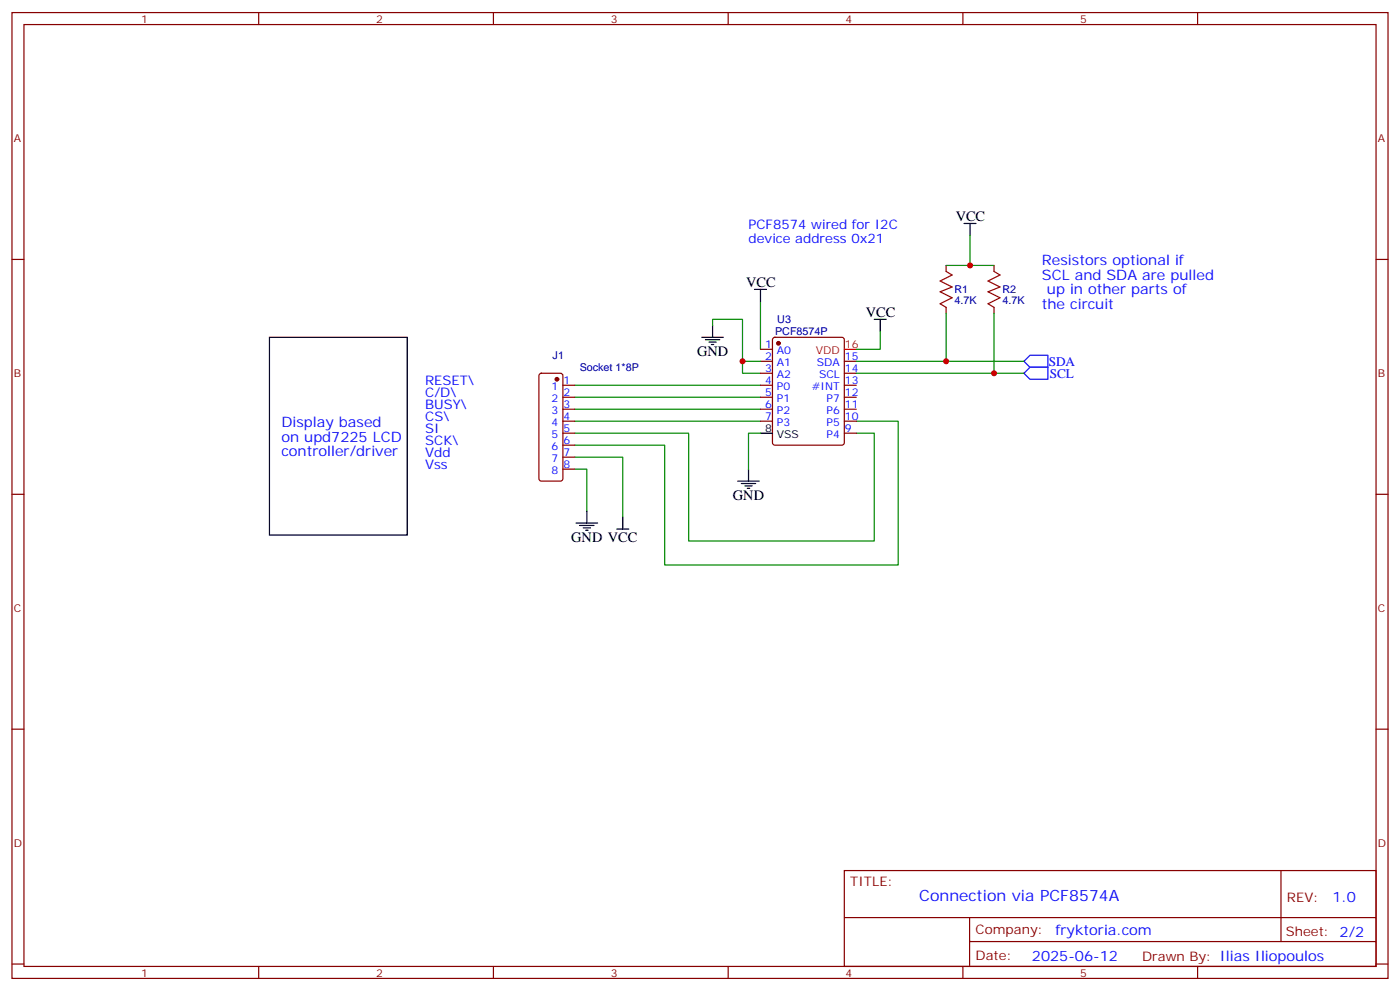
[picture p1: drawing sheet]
<svg xmlns="http://www.w3.org/2000/svg" width="412mm" height="292mm" viewBox="0 0 412 292" stroke-linecap="round" stroke-linejoin="round" font-family="sans-serif">
<g fill="none" stroke="#870000" stroke-width=".35">
<path d="M3.5 3.7h405.4v284.3h-405.4zM7.1 7.2h398.2v277.3h-398.2zM76.2 3.7v3.5M145.3 3.7v3.5M214.5 3.7v3.5M283.6 3.7v3.5M352.8 3.7v3.5M3.5 76.4h3.6M278.7 78.1v1.8M292.8 78.1v1.8M405.3 76.4h3.6M227.8 99.5l.4-.2h19.8l.7 .4v30.7l-.5 .6-20 .1-.6-.5-.1-30.6z"/>
<path d="M278.7 90.5v1.8M292.8 90.5v1.8M159 110.1l.5-.2h5.6l.5 .2 .2 .5v30.3l-.2 .5-.5 .2h-5.6l-.5-.2-.3-.5v-30.3zM165.8 113.4h3.5M165.8 116.9h3.5M224 113.4h3.5M224 116.9h3.5M224 102.8h3.5M224 106.4h3.5M224 109.9h3.5M248.7 113.4h3.5M248.7 116.9h3.5"/>
<path d="M248.7 106.4h3.5M248.7 109.9h3.5M165.8 120.5h3.5M165.8 124h3.5M165.8 127.5h3.5M165.8 131.1h3.5M165.8 134.6h3.5M165.8 138.1h3.5M224 120.5h3.5M224 124h3.5M248.7 120.5h3.5M248.7 124h3.5"/>
<path d="M248.7 127.5h3.5M3.5 145.5h3.6M405.3 145.5h3.6M3.5 214.7h3.6M405.3 214.7h3.6M248.7 256.3h156.6v28.2h-156.6zM377.3 256.3v20.9M248.7 270.1h156.5M285.6 277.2h119.6M285.6 270.1v14.2M3.5 283.8h3.6M76.2 284.5v3.5"/>
<path d="M145.3 284.5v3.5M214.5 284.5v3.5M283.6 284.5v3.5M352.8 284.5v3.5M405.3 283.8h3.6"/>
</g>
<g fill="none" stroke="#000" stroke-width=".35">
<path d="M284 65.8h3.5M285.8 65.8v3.5M79.4 99.3h40.5v58.2h-40.5zM206.7 99.3h6.4M209.9 95.8v3.5M222.2 85.2h3.6M224 85.2v3.5M257.5 94h3.6M259.3 94v3.5M207.8 100h4.2M208.8 100.7h2.2M209.5 101.4h.8"/>
<path d="M220.5 138.1v3.5M224 127.5h3.5M169.7 154h6.3M170.7 154.7h4.3M171.8 155.4h2.1M172.5 156.1h.7M172.9 150.5v3.5M181.7 155.8h3.5M183.4 152.2v3.6M217.3 141.6h6.4M218.4 142.3h4.2M219.4 143.1h2.1"/>
<path d="M220.1 143.8h.7"/>
</g>
<g fill="none" stroke="#008700" stroke-width=".35">
<path d="M278.7 78.1h14.1M285.8 69.3v8.8M209.9 95.8v-1.8h8.8v12.4h5.3M224 88.7v14.1M259.3 97.5v5.3h-7.1M278.7 92.3v14.1M292.8 92.3v17.6M169.3 116.9h54.7M169.3 113.4h54.7M218.7 106.4v3.5h5.3M252.2 106.4h49.4M252.2 109.9h49.4"/>
<path d="M169.3 127.5h33.5v31.8h54.7v-31.8h-5.3M169.3 134.6h14.1v17.6M169.3 138.1h3.6v12.4M169.3 124h54.7M169.3 120.5h54.7M224 127.5h-3.5v10.6M252.2 124h12.4v42.3h-68.8v-35.2h-26.5"/>
</g>
<g fill="#870000" stroke="#870000" stroke-width=".35">
<circle cx="164" cy="111.7" r=".53"/>
<circle cx="229.3" cy="101.1" r=".53"/>
</g>
<path d="M301.6 109.9l1.8-1.8h5.3v3.6h-5.3zM303.4 104.6h5.3v3.5h-5.3l-1.8-1.7z" fill="none" stroke="#00f" stroke-width=".35"/>
<path d="M248.7 102.8h3.5" fill="none" stroke="#f00" stroke-width=".35"/>
<path d="M278.7 79.9l1.8 1.1-3.6 1.7 3.6 1.8-3.6 1.4 3.6 1.8-3.6 1.7 1.8 1.1M292.8 79.9l1.8 1.1-3.6 1.7 3.6 1.8-3.6 1.4 3.6 1.8-3.6 1.7 1.8 1.1" fill="none" stroke="#a10000" stroke-width=".35"/>
<g fill="#c00">
<circle cx="218.7" cy="106.4" r=".88"/>
<circle cx="278.7" cy="106.4" r=".88"/>
<circle cx="292.8" cy="109.9" r=".88"/>
<circle cx="285.8" cy="78.1" r=".88"/>
</g>
<text font-size="4.6" fill="#00f" x="270.8" y="265.3">Connection via PCF8574A</text>
<g font-size="4.2">
<text x="281.5" y="65.1">VCC</text>
<text x="219.8" y="84.5">VCC</text>
<text x="255.1" y="93.3">VCC</text>
<text x="205.3" y="105">GND</text>
<text x="215.9" y="147.3">GND</text>
<text x="168.3" y="159.6">GND VCC</text>
</g>
<g font-size="4.2" fill="#00f">
<text x="306.9" y="78.1">Resistors optional if</text>
<text x="306.9" y="82.4">SCL and SDA are pulled</text>
<text x="308.4" y="86.6">up in other parts of</text>
<text x="306.9" y="90.8">the circuit</text>
<text x="82.9" y="125.8">Display based</text>
<text x="82.9" y="130">on upd7225 LCD</text>
<text x="82.9" y="134.2">controller/driver</text>
<text x="392.5" y="265.6">1.0</text>
<text x="310.9" y="275.1">fryktoria.com</text>
<text x="304" y="282.9">2025-06-12</text>
</g>
<g font-size="3.9" fill="#00f">
<text x="220.5" y="67.6">PCF8574 w</text>
<text x="220.5" y="71.4">device address 0x21</text>
<text x="242.2" y="67.6">ired for I2C</text>
<text x="308.9" y="107.7">SDA</text>
<text x="125.2" y="113.4">RESET\</text>
<text x="309.2" y="111.2">SCL</text>
<text x="125.2" y="116.9">C/D\</text>
<text x="125.2" y="124">CS\</text>
<text x="125.2" y="120.5">BUSY\</text>
<text x="125.2" y="131.1">SCK\</text>
<text x="125.2" y="127.5">SI</text>
<text x="125.2" y="134.6">Vdd</text>
<text x="125.2" y="138.1">Vss</text>
</g>
<g font-size="3.9" fill="#800">
<text x="250.5" y="260.9">TITLE:</text>
<text x="379.1" y="265.6">REV:</text>
<text x="287.4" y="275.1">Company:</text>
<text x="378.7" y="275.7">Sheet: 2/2</text>
<text x="287.4" y="282.8">Date:</text>
<text x="336.4" y="282.8">Draw</text>
<text x="346.6" y="282.8">n By: Ilias Iliopoulos</text>
</g>
<g font-size="3.2" fill="#800">
<text x="41.6" y="6.7">1</text>
<text x="110.8" y="6.7">2</text>
<text x="179.9" y="6.7">3</text>
<text x="249.1" y="6.7">4</text>
<text x="318.2" y="6.7">5</text>
<text x="4.1" y="41.8">A</text>
<text x="405.9" y="41.8">A</text>
<text x="4.1" y="110.9">B</text>
<text x="405.9" y="110.9">B</text>
<text x="4.1" y="180.1">C</text>
<text x="405.9" y="180.1">C</text>
<text x="4.1" y="249.2">D</text>
<text x="405.9" y="249.2">D</text>
<text x="41.6" y="287.5">1</text>
<text x="110.8" y="287.5">2</text>
<text x="179.9" y="287.5">3</text>
<text x="249.1" y="287.5">4</text>
<text x="318.2" y="287.5">5</text>
</g>
<g font-size="3.2" fill="#000080">
<text x="281.2" y="89.4">4.7K</text>
<text x="281.2" y="86.3">R1</text>
<text x="295.3" y="89.4">4.7K</text>
<text x="295.3" y="86.3">R2</text>
<text x="229" y="95.1">U3</text>
<text x="228.3" y="98.6">PCF8574P</text>
<text x="162.8" y="105.7">J1</text>
<text x="170.8" y="109.2">Socket 1*8P</text>
</g>
<g font-size="3.2" fill="#00f">
<text x="225.3" y="102.5">1</text>
<text x="225.3" y="106">2</text>
<text x="228.8" y="104.2">A0</text>
<text x="228.8" y="107.8">A1</text>
<text x="240.6" y="107.8">SDA</text>
<text x="248.9" y="106">15</text>
<text x="166" y="113.1">1</text>
<text x="225.3" y="109.5">3</text>
<text x="225.3" y="113.1">4</text>
<text x="228.8" y="111.3">A2</text>
<text x="241.3" y="111.3">SCL</text>
<text x="248.9" y="113.1">13</text>
<text x="248.9" y="109.5">14</text>
<text x="162.5" y="114.8">1</text>
<text x="162.5" y="118.4">2</text>
<text x="166" y="116.6">2</text>
<text x="225.3" y="116.6">5</text>
<text x="228.8" y="114.8">P0</text>
<text x="228.8" y="118.4">P1</text>
<text x="239.1" y="114.8">#INT</text>
<text x="243.5" y="118.4">P7</text>
<text x="248.9" y="116.6">12</text>
<text x="162.5" y="121.9">3</text>
<text x="162.5" y="125.4">4</text>
<text x="166" y="120.1">3</text>
<text x="166" y="123.6">4</text>
<text x="225.3" y="120.1">6</text>
<text x="225.3" y="123.6">7</text>
<text x="228.8" y="121.9">P2</text>
<text x="228.8" y="125.4">P3</text>
<text x="243.5" y="125.4">P5</text>
<text x="243.5" y="121.9">P6</text>
<text x="248.9" y="123.6">10</text>
<text x="248.9" y="120.1">11</text>
<text x="162.5" y="128.9">5</text>
<text x="166" y="127.2">5</text>
<text x="166" y="130.7">6</text>
<text x="243.5" y="128.9">P4</text>
<text x="248.9" y="127.2">9</text>
<text x="162.5" y="132.5">6</text>
<text x="162.5" y="136">7</text>
<text x="166" y="134.2">7</text>
<text x="166" y="137.8">8</text>
<text x="162.5" y="139.5">8</text>
</g>
<g font-size="3.2" fill="#f00">
<text x="240.3" y="104.2">VDD</text>
<text x="248.9" y="102.5">16</text>
</g>
<g font-size="3.2">
<text x="225.3" y="127.2">8</text>
<text x="228.8" y="128.9">VSS</text>
</g>
</svg>
